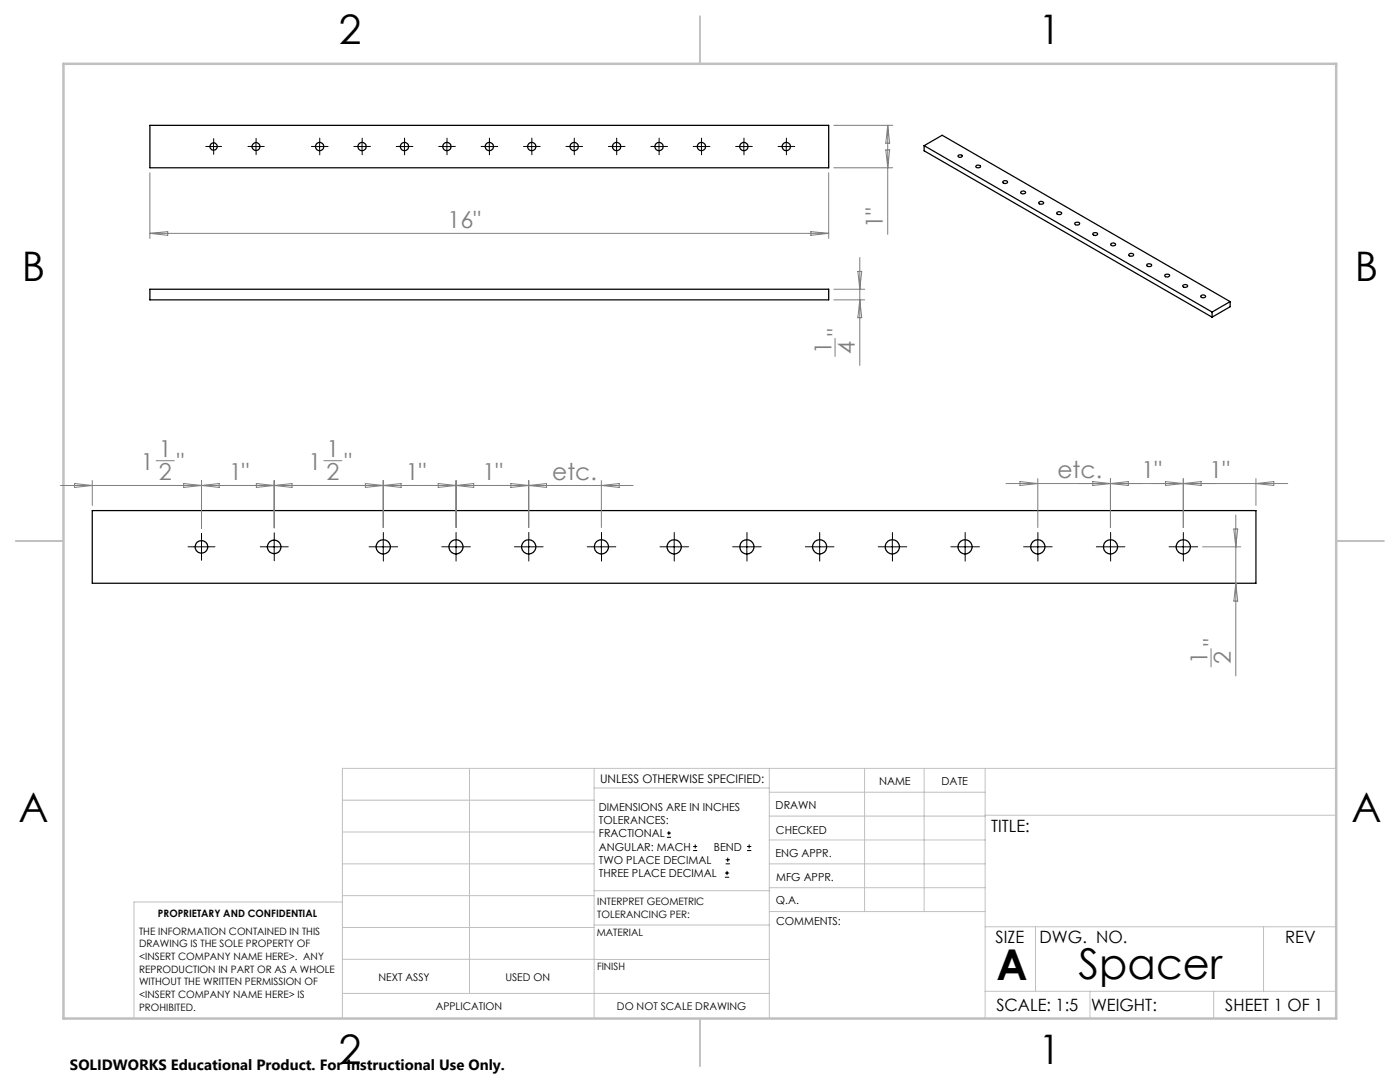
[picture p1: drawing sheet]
<svg xmlns="http://www.w3.org/2000/svg" width="279mm" height="216mm" viewBox="0 0 279 216" stroke-linecap="round" stroke-linejoin="round" font-family="sans-serif">
<g fill="none" stroke="#000" stroke-width=".25">
<path d="M29.9 25h135.5v8.5h-135.5zM184.4 29.1v1l57.5 33.2M184.4 29.1l57.5 33.2M184.4 29.1l3.6-2.1 57.5 33.2M191.2 31a.47 .47 0 0 1 .9 .2 .44 .44 0 0 1-.5 .2 .44 .44 0 0 1-.4-.4zM194.8 33.1a.54 .54 0 0 1 .9 .2 .56 .56 0 0 1-.9-.1zM200.2 36.2a.45 .45 0 0 1 .5-.2 .45 .45 0 0 1 .3 .5 .52 .52 0 0 1-.9-.2zM203.7 38.3a.47 .47 0 0 1 .6-.2 .47 .47 0 0 1 .3 .5 .51 .51 0 0 1-.5 .1 .51 .51 0 0 1-.4-.4zM29.9 57.7h135.5v2.1h-135.5zM207.3 40.4a.49 .49 0 0 1 .5-.3 .49 .49 0 0 1 .4 .5 .54 .54 0 0 1-.9-.2zM211 42.4a.58 .58 0 0 1 .9 .2 .58 .58 0 0 1-1-.1zM214.6 44.5a.51 .51 0 0 1 .5-.2 .51 .51 0 0 1 .3 .4 .47 .47 0 0 1-.5 .2 .47 .47 0 0 1-.3-.4z"/>
<path d="M218.2 46.5a.51 .51 0 0 1 .5-.1 .51 .51 0 0 1 .3 .4 .55 .55 0 0 1-.9-.2zM221.8 48.6a.45 .45 0 0 1 .5-.1 .45 .45 0 0 1 .3 .4 .51 .51 0 0 1-.6 .2 .51 .51 0 0 1-.3-.4zM225.4 50.7a.45 .45 0 0 1 .5-.1 .45 .45 0 0 1 .3 .4 .51 .51 0 0 1-.6 .2 .51 .51 0 0 1-.3-.4zM228.9 52.7a.58 .58 0 0 1 .9 .3 .58 .58 0 0 1-1-.2zM232.5 54.8a.51 .51 0 0 1 .5-.1 .51 .51 0 0 1 .4 .4 .47 .47 0 0 1-.5 .2 .47 .47 0 0 1-.4-.5zM236 57a.54 .54 0 0 1 .6-.2 .54 .54 0 0 1 .4 .4 .54 .54 0 0 1-.5 .2 .54 .54 0 0 1-.5-.4zM239.6 59.1a.55 .55 0 0 1 1 .1 .55 .55 0 0 1-1-.1zM241.9 62.3v1M245.5 60.2l-3.6 2.1M245.5 60.2v1l-3.6 2.1M18.4 101.9h232.2v14.5h-232.2z"/>
<circle cx="42.6" cy="29.2" r=".73"/>
<circle cx="51.1" cy="29.2" r=".8"/>
<circle cx="63.8" cy="29.2" r=".83"/>
<circle cx="72.3" cy="29.2" r=".83"/>
<circle cx="80.7" cy="29.2" r=".83"/>
<circle cx="89.2" cy="29.2" r=".83"/>
<circle cx="97.7" cy="29.2" r=".83"/>
<circle cx="106.1" cy="29.2" r=".83"/>
<circle cx="114.6" cy="29.2" r=".83"/>
<circle cx="123.1" cy="29.2" r=".83"/>
<circle cx="131.5" cy="29.2" r=".83"/>
<circle cx="140" cy="29.2" r=".83"/>
<circle cx="148.5" cy="29.2" r=".83"/>
<circle cx="156.9" cy="29.2" r=".83"/>
<circle cx="40.2" cy="109.1" r="1.26"/>
<circle cx="54.7" cy="109.1" r="1.35"/>
<circle cx="76.5" cy="109.1" r="1.43"/>
<circle cx="91" cy="109.1" r="1.42"/>
<circle cx="105.5" cy="109.1" r="1.43"/>
<circle cx="120" cy="109.1" r="1.43"/>
<circle cx="134.5" cy="109.1" r="1.43"/>
<circle cx="149" cy="109.1" r="1.43"/>
<circle cx="163.6" cy="109.1" r="1.43"/>
<circle cx="178.1" cy="109.1" r="1.43"/>
<circle cx="192.6" cy="109.1" r="1.42"/>
<circle cx="207.1" cy="109.1" r="1.43"/>
<circle cx="221.6" cy="109.1" r="1.43"/>
<circle cx="236.1" cy="109.1" r="1.43"/>
</g>
<g fill="none" stroke="#000" stroke-width=".2">
<path d="M41.8 29.2h1.7M42.6 28.4v1.7M50.3 29.2h1.6M51.1 28.4v1.7M63 29.2h1.6M63.8 28.4v1.7M71.4 29.2h1.7M72.2 28.4v1.7M79.9 29.2h1.7M80.7 28.4v1.7M88.4 29.2h1.6M89.2 28.4v1.7"/>
<path d="M96.8 29.2h1.7M97.6 28.4v1.7M105.3 29.2h1.7M106.1 28.4v1.7M113.8 29.2h1.6M114.6 28.4v1.7M122.2 29.2h1.7M123 28.4v1.7M130.7 29.2h1.7M131.5 28.4v1.7M139.2 29.2h1.6M140 28.4v1.7"/>
<path d="M147.6 29.2h1.7M148.4 28.4v1.7M156.1 29.2h1.7M156.9 28.4v1.7M38.8 109.1h2.8M40.2 107.7v2.9M53.3 109.1h2.8M54.7 107.7v2.9M75.1 109.1h2.8M76.5 107.7v2.9M89.6 109.1h2.8M91 107.7v2.9"/>
<path d="M104.1 109.1h2.8M105.5 107.7v2.9M118.6 109.1h2.9M120 107.7v2.9M133.1 109.1h2.9M134.5 107.7v2.9M147.6 109.1h2.9M149 107.7v2.9M162.1 109.1h2.9M163.6 107.7v2.9M176.7 109.1h2.8M178.1 107.7v2.9"/>
<path d="M191.2 109.1h2.8M192.6 107.7v2.9M205.7 109.1h2.8M207.1 107.7v2.9M220.2 109.1h2.9M221.6 107.7v2.9M234.7 109.1h2.9M236.1 107.7v2.9M133.1 167.1h.8M133.1 166.2h.8M133.5 165.8v.9M138.3 169.7h.8"/>
<path d="M138.3 168.9h.8M138.7 168.5v.8M144.7 175h.8M144.7 174.2h.8M144.8 172.4h.9M144.8 171.6h.9M145.1 173.8v.8M145.2 171.1v.9M149.1 169.7h.8M149.1 168.9h.8M149.5 168.5v.8"/>
</g>
<g fill="none" stroke="#000" stroke-width=".2" stroke-dasharray="15.2 1.3 1.3 1.3">
<path d="M41.8 29.2h-.7M42.6 28.4v-.7M42.6 30.1v.7M43.5 29.2h.7M50.3 29.2h-.8M51.1 28.4v-.8M51.1 30.1v.8M51.9 29.2h.8M63 29.2h-.9M63.8 28.4v-.8M63.8 30.1v.8M64.6 29.2h.9"/>
<path d="M71.4 29.2h-.8M72.3 28.4v-.8M72.3 30.1v.8M73.1 29.2h.8M79.9 29.2h-.8M80.7 28.4v-.8M80.7 30.1v.8M81.6 29.2h.8M88.4 29.2h-.9M89.2 28.4v-.8M89.2 30.1v.8M90 29.2h.9"/>
<path d="M96.8 29.2h-.8M97.7 28.4v-.8M97.7 30.1v.8M98.5 29.2h.8M105.3 29.2h-.8M106.1 28.4v-.8M106.1 30.1v.8M107 29.2h.8M113.8 29.2h-.9M114.6 28.4v-.8M114.6 30.1v.8M115.4 29.2h.9"/>
<path d="M122.2 29.2h-.8M123.1 28.4v-.8M123.1 30.1v.8M123.9 29.2h.8M130.7 29.2h-.8M131.5 28.4v-.8M131.5 30.1v.8M132.4 29.2h.8M139.2 29.2h-.9M140 28.4v-.8M140 30.1v.8M140.8 29.2h.9"/>
<path d="M147.6 29.2h-.8M148.5 28.4v-.8M148.5 30.1v.8M149.3 29.2h.8M156.1 29.2h-.8M156.9 28.4v-.8M156.9 30.1v.8M157.8 29.2h.8M38.8 109.1h-1.3M40.2 107.7v-1.3M40.2 110.5v1.3M41.6 109.1h1.3"/>
<path d="M53.3 109.1h-1.4M54.7 107.7v-1.4M54.7 110.5v1.4M56.2 109.1h1.3M75.1 109.1h-1.4M76.5 107.7v-1.4M76.5 110.5v1.5M77.9 109.1h1.5M89.6 109.1h-1.4M91 107.7v-1.4M91 110.5v1.5M92.4 109.1h1.5"/>
<path d="M104.1 109.1h-1.4M105.5 107.7v-1.4M105.5 110.5v1.5M107 109.1h1.4M118.6 109.1h-1.4M120 107.7v-1.4M120 110.5v1.5M121.5 109.1h1.4M133.1 109.1h-1.4M134.6 107.7v-1.4M134.6 110.5v1.5M136 109.1h1.4"/>
<path d="M147.6 109.1h-1.4M149.1 107.7v-1.4M149.1 110.5v1.5M150.5 109.1h1.4M162.2 109.1h-1.5M163.6 107.7v-1.4M163.6 110.5v1.5M165 109.1h1.4M176.7 109.1h-1.4M178.1 107.7v-1.4M178.1 110.5v1.5M179.5 109.1h1.5"/>
<path d="M191.2 109.1h-1.4M192.6 107.7v-1.4M192.6 110.5v1.5M194 109.1h1.5M205.7 109.1h-1.4M207.1 107.7v-1.4M207.1 110.5v1.5M208.6 109.1h1.4M220.2 109.1h-1.4M221.6 107.7v-1.4M221.6 110.5v1.5M223.1 109.1h1.4"/>
<path d="M234.7 109.1h-1.4M236.2 107.7v-1.4M236.2 110.5v1.5M237.6 109.1h1.4"/>
</g>
<g fill="none" stroke="#c0c0c0" stroke-width=".2">
<path d="M68.3 159.7h50.3M93.7 153.3v44.9M118.6 153.3v49.9M118.6 157.2h34.9M153.5 153.3v49.9M153.5 158.1h43.1M172.5 153.3v28.6M184.4 153.3v28.6M196.6 153.3v49.9M266.7 153.3h-198.4v49.9M68.3 178.7h50.3M68.3 172.4h50.3"/>
<path d="M68.3 166h50.3M68.3 180h-41.6v23.2M118.6 177.7h35M153.5 167.6h43.1M153.5 162.8h43.1M153.5 172.4h43.1M153.5 177.1h43.1M196.6 162.7h70.1M68.3 198.2h85.2M68.3 191.4l85.2 .1M68.3 185.1h50.3M118.6 184.6h35"/>
<path d="M153.6 181.9h43M196.6 197.8h70.1M196.6 184.9h70.1M206.7 184.9v12.9M217.5 197.8v5.4M242.2 197.8v5.4M252.2 184.9v12.9"/>
</g>
<path d="M139.7 3.2v9.5M3.1 107.9h9.6M266.7 107.9h9.5M139.7 203.2v9.6" fill="none" stroke="#c0c0c0" stroke-width=".25"/>
<path d="M12.7 12.7h254v190.5h-254z" fill="none" stroke="#c0c0c0" stroke-width=".5"/>
<g fill="none" stroke="#808080" stroke-width=".2">
<path d="M29.9 34.5v13.1M165.4 34.5v13.1M166.4 33.5h11.8M166.4 25h11.8M176.8 29.9h.8l-.4 3.6zM177.2 25v21.8M177.2 25l.4 3.6h-.8zM29.9 46.6h135.5M29.9 46.6l3.6-.4v.8zM161.8 46.2l3.6 .4-3.6 .4zM166.4 57.7h6.2M166.4 59.8h6.2"/>
<path d="M171.2 54.2h.8l-.4 3.5zM171.6 51.4v21.5M171.6 59.8l.4 3.6h-.8zM166.7 67.5v3.6M12.1 96.9h114.3M14.9 96.5l3.5 .4-3.5 .4zM18.4 95.9v5M31.2 91.9h3.6M36.7 96.5l7 .8v-.8l-7 .8zM40.2 95.9v9.5M51.2 96.5l7.1 .8v-.8l-7.1 .8zM54.7 95.9v9.4"/>
<path d="M64.6 91.9h3.6M72.9 96.5l7.1 .8v-.8l-7.1 .8zM76.5 95.9v9.4M87.5 96.5l7 .8v-.8l-7 .8zM91 95.9v9.4M102 96.5l7.1 .8v-.8l-7.1 .8zM105.5 95.9v9.4M120 95.9v9.4M120 96.9l3.6-.4v.8zM200.8 96.5h56.2M203.6 96.1l3.5 .4-3.5 .4zM207.1 95.5v9.8"/>
<path d="M218.1 96.1l7.1 .8v-.8l-7.1 .8zM221.6 95.5v9.8M232.6 96.1v.8l7.1-.8v.8zM236.1 95.5v9.8M250.6 95.5v5.4M250.6 96.5l3.6-.4v.8zM240 109.1h7.6M246.2 105.6h.8l-.4 3.5zM246.6 102.8v32.1M246.6 116.4l.4 3.5h-.8zM241.7 129.4v3.7"/>
</g>
<g font-size="8.5">
<text x="198.9" y="195.5">A</text>
<text x="215.3" y="195.4">Spacer</text>
</g>
<g font-size="8.1">
<text x="67.6" y="8.9">2</text>
<text x="207.3" y="8.9">1</text>
<text x="4.4" y="56.2">B</text>
<text x="270.4" y="56.2">B</text>
<text x="3.7" y="164.1">A</text>
<text x="269.7" y="164.1">A</text>
<text x="67.6" y="212.4">2</text>
<text x="207.3" y="212.4">1</text>
</g>
<g font-size="4.7" fill="#808080">
<text x="89.3" y="45.6">16&quot;</text>
<text x="176.2" y="45.5" transform="rotate(-90 176.2 45.5)">1&quot;</text>
<text x="166" y="70.6" transform="rotate(-90 166 70.6)">1</text>
<text x="168.5" y="67" transform="rotate(-90 168.5 67)">&quot;</text>
<text x="170.6" y="70.6" transform="rotate(-90 170.6 70.6)">4</text>
<text x="28.1" y="93.8">1</text>
<text x="31.7" y="91.2">1</text>
<text x="31.7" y="95.8">2</text>
<text x="35.3" y="93.8">&quot;</text>
<text x="45.7" y="95.8">1&quot;</text>
<text x="61.5" y="93.8">1</text>
<text x="65.1" y="91.2">1</text>
<text x="65.1" y="95.8">2</text>
<text x="68.8" y="93.8">&quot;</text>
<text x="81" y="95.8">1&quot;</text>
<text x="96.3" y="95.8">1&quot;</text>
<text x="110.2" y="95.8">etc.</text>
<text x="211" y="95.4">etc.</text>
<text x="227.8" y="95.4">1&quot;</text>
<text x="241.4" y="95.4">1&quot;</text>
<text x="243.6" y="128.9" transform="rotate(-90 243.6 128.9)">&quot;</text>
<text x="241" y="132.5" transform="rotate(-90 241 132.5)">1</text>
<text x="245.6" y="132.5" transform="rotate(-90 245.6 132.5)">2</text>
</g>
<g font-size="3.4">
<text x="197.8" y="166">TITLE:</text>
<text x="198.7" y="188.1">SIZE</text>
<text x="207.5" y="188.1">DWG. NO.</text>
<text x="256.5" y="188.2">REV</text>
<text x="198.8" y="201.7">SCALE: 1:5</text>
<text x="217.7" y="201.8">WEIGHT:</text>
<text x="244.5" y="201.7">SHEET 1 OF 1</text>
</g>
<text font-size="3" x="14" y="213.5">SOLIDWORKS Educational Product. For Instructional Use Only.</text>
<text font-size="2.4" x="119.8" y="156.2">UNLESS OTHERWISE SPECIFIED:</text>
<g font-size="2.2">
<text x="119.5" y="161.8">DIMENSIONS ARE IN INCHES</text>
<text x="154.8" y="161.4">DRAWN</text>
<text x="175.4" y="156.6">NAME</text>
<text x="187.9" y="156.7">DATE</text>
<text x="119.5" y="164.4">TOLERANCES:</text>
<text x="119.5" y="167.1">FRACTIONAL</text>
<text x="154.9" y="166.3">CHECKED</text>
<text x="119.5" y="169.7">ANGULAR: MACH</text>
<text x="119.5" y="172.4">TWO PLACE DECIMAL</text>
<text x="142.5" y="169.7">BEND</text>
<text x="154.8" y="171">ENG APPR.</text>
<text x="119.5" y="175">THREE PLACE DECIMAL</text>
<text x="154.9" y="175.7">MFG APPR.</text>
<text x="154.9" y="180.4">Q.A.</text>
<text x="154.9" y="184.6">COMMENTS:</text>
</g>
<g font-size="2.1">
<text x="75.5" y="195.7">NEXT ASSY</text>
<text x="100.9" y="195.7">USED ON</text>
<text x="86.9" y="201.5">APPLICATION</text>
<text x="123.1" y="201.6">DO NOT SCALE DRAWING</text>
</g>
<g font-size="2">
<text x="31.5" y="182.9">PROPRIETARY AND CONFIDENTIAL</text>
<text x="119.2" y="180.6">INTERPRET GEOMETRIC</text>
<text x="119.2" y="183.1">TOLERANCING PER:</text>
<text x="27.8" y="186.5">THE INFORMATION CONTAINED IN THIS</text>
<text x="27.8" y="189">DRAWING IS THE SOLE PROPERTY OF</text>
<text x="27.8" y="191.6">&lt;INSERT COMPANY NAME HERE&gt;. ANY</text>
<text x="119.1" y="186.7">MATERIAL</text>
<text x="27.8" y="194.1">REPRODUCTION IN PART OR AS A WHOLE</text>
<text x="27.8" y="196.6">WITHOUT THE WRITTEN PERMISSION OF</text>
<text x="119.1" y="193.5">FINISH</text>
<text x="27.8" y="199.1">&lt;INSERT COMPANY NAME HERE&gt; IS</text>
<text x="27.8" y="201.7">PROHIBITED.</text>
</g>
</svg>
